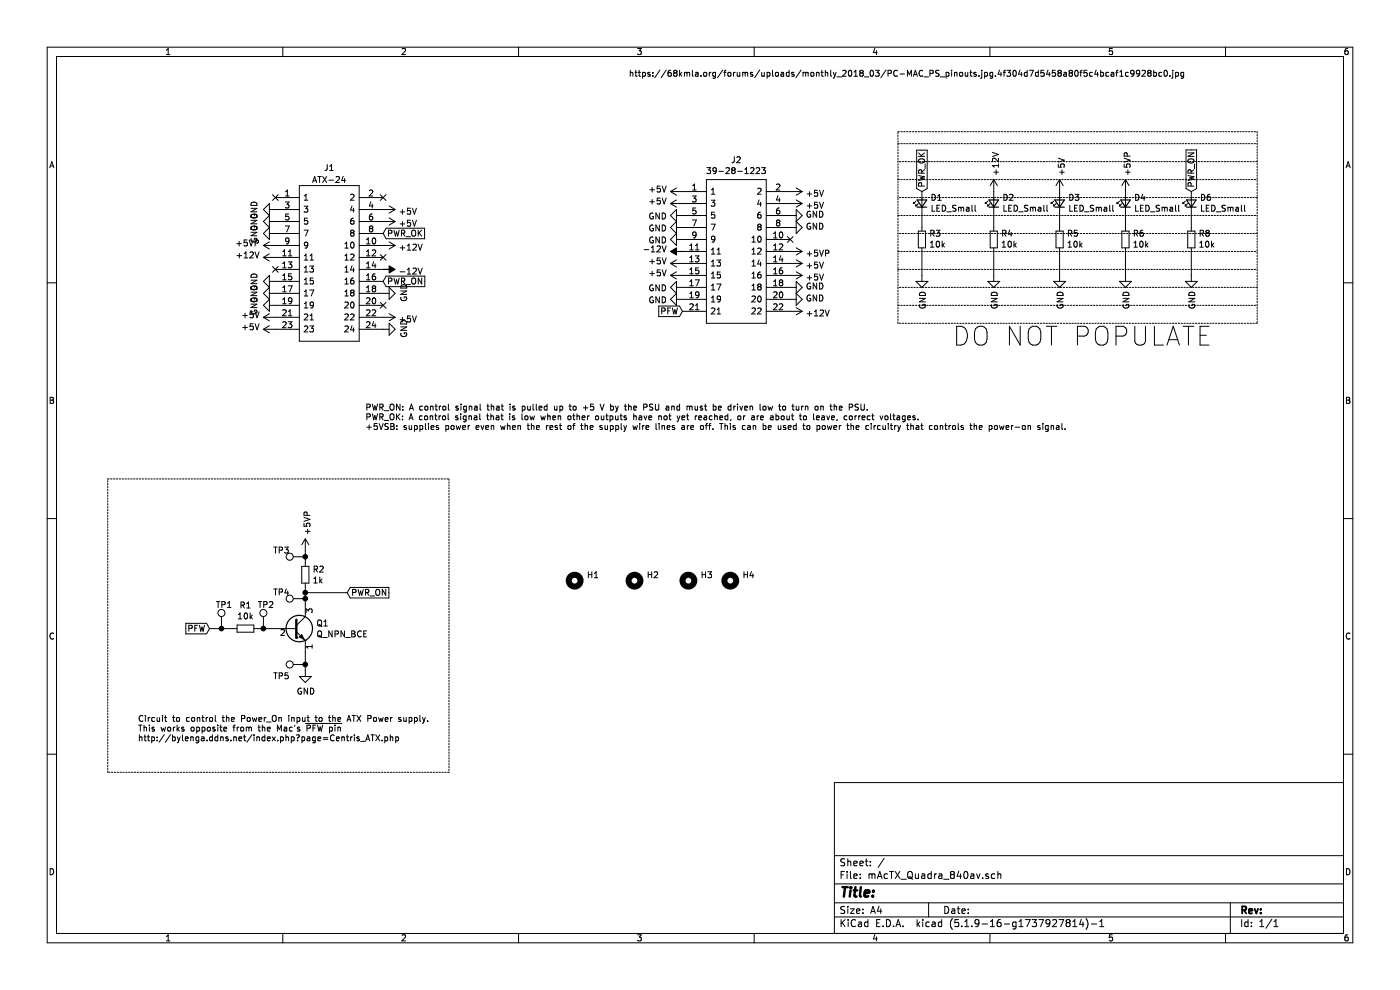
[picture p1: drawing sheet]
EESchema Schematic File Version 4
EELAYER 30 0
EELAYER END
$Descr A4 11693 8268
encoding utf-8
Sheet 1 1
Title ""
Date ""
Rev ""
Comp ""
Comment1 ""
Comment2 ""
Comment3 ""
Comment4 ""
$EndDescr
$Comp
L SamacSys_Parts:39-28-8240 J1
U 1 1
P 2300 1650
F 0 "J1" H 2750 1900 50  0000 C CNN
F 1 "ATX-24" H 2750 1800 50  0000 C CNN
F 2 "Connector_Molex:Molex_Mini-Fit_Jr_5566-24A_2x12_P4.20mm_Vertical" H 2300 1550 50  0001 C CNN
F 3 "https://web.aub.edu.lb/pub/docs/atx_201.pdf#page=20" H 3400 1100 50  0001 C CNN
	1    2300 1650
	1    0    0    -1  
$EndComp
$Comp
L SamacSys_Parts:39-28-1223 J2
U 1 1
P 5700 1600
F 0 "J2" H 6150 1865 50  0000 C CNN
F 1 "39-28-1223" H 6150 1774 50  0000 C CNN
F 2 "Connector_Molex:Molex_Mini-Fit_Jr_5566-22A_2x11_P4.20mm_Vertical" H 6450 1700 50  0001 L CNN
F 3 "https://componentsearchengine.com/Datasheets/1/39-28-1223.pdf" H 6450 1600 50  0001 L CNN
F 4 "22 way vertical PCB header,Mini-Fit Jr Molex MINI-FIT JR. Series, Series Number 5566, 4.2mm Pitch 22 Way 2 Row Straight PCB Header, Solder Termination, 6A" H 6450 1500 50  0001 L CNN "Description"
F 5 "13.1" H 6450 1400 50  0001 L CNN "Height"
F 6 "538-39-28-1223" H 6450 1300 50  0001 L CNN "Mouser Part Number"
F 7 "https://www.mouser.com/Search/Refine.aspx?Keyword=538-39-28-1223" H 6450 1200 50  0001 L CNN "Mouser Price/Stock"
F 8 "Molex" H 6450 1100 50  0001 L CNN "Manufacturer_Name"
F 9 "39-28-1223" H 6450 1000 50  0001 L CNN "Manufacturer_Part_Number"
	1    5700 1600
	1    0    0    -1  
$EndComp
Text Notes 5250 650  0    50   ~ 0
https://68kmla.org/forums/uploads/monthly_2018_03/PC-MAC_PS_pinouts.jpg.4f304d7d5458a80f5c4bcaf1c9928bc0.jpg
$Comp
L power:+5V #PWR09
U 1 1
P 5700 1600
F 0 "#PWR09" H 5700 1450 50  0001 C CNN
F 1 "+5V" V 5715 1728 50  0000 L CNN
F 2 "" H 5700 1600 50  0001 C CNN
F 3 "" H 5700 1600 50  0001 C CNN
	1    5700 1600
	0    -1   -1   0   
$EndComp
$Comp
L power:+5V #PWR010
U 1 1
P 5700 1700
F 0 "#PWR010" H 5700 1550 50  0001 C CNN
F 1 "+5V" V 5715 1828 50  0000 L CNN
F 2 "" H 5700 1700 50  0001 C CNN
F 3 "" H 5700 1700 50  0001 C CNN
	1    5700 1700
	0    -1   -1   0   
$EndComp
$Comp
L power:+5V #PWR019
U 1 1
P 6600 1600
F 0 "#PWR019" H 6600 1450 50  0001 C CNN
F 1 "+5V" V 6615 1728 50  0000 L CNN
F 2 "" H 6600 1600 50  0001 C CNN
F 3 "" H 6600 1600 50  0001 C CNN
	1    6600 1600
	0    1    1    0   
$EndComp
$Comp
L power:+5V #PWR020
U 1 1
P 6600 1700
F 0 "#PWR020" H 6600 1550 50  0001 C CNN
F 1 "+5V" V 6615 1828 50  0000 L CNN
F 2 "" H 6600 1700 50  0001 C CNN
F 3 "" H 6600 1700 50  0001 C CNN
	1    6600 1700
	0    1    1    0   
$EndComp
$Comp
L power:GND #PWR011
U 1 1
P 5700 1800
F 0 "#PWR011" H 5700 1550 50  0001 C CNN
F 1 "GND" V 5705 1672 50  0000 R CNN
F 2 "" H 5700 1800 50  0001 C CNN
F 3 "" H 5700 1800 50  0001 C CNN
	1    5700 1800
	0    1    1    0   
$EndComp
$Comp
L power:GND #PWR012
U 1 1
P 5700 1900
F 0 "#PWR012" H 5700 1650 50  0001 C CNN
F 1 "GND" V 5705 1772 50  0000 R CNN
F 2 "" H 5700 1900 50  0001 C CNN
F 3 "" H 5700 1900 50  0001 C CNN
	1    5700 1900
	0    1    1    0   
$EndComp
$Comp
L power:GND #PWR021
U 1 1
P 6600 1800
F 0 "#PWR021" H 6600 1550 50  0001 C CNN
F 1 "GND" V 6605 1672 50  0000 R CNN
F 2 "" H 6600 1800 50  0001 C CNN
F 3 "" H 6600 1800 50  0001 C CNN
	1    6600 1800
	0    -1   -1   0   
$EndComp
$Comp
L power:GND #PWR022
U 1 1
P 6600 1900
F 0 "#PWR022" H 6600 1650 50  0001 C CNN
F 1 "GND" V 6605 1772 50  0000 R CNN
F 2 "" H 6600 1900 50  0001 C CNN
F 3 "" H 6600 1900 50  0001 C CNN
	1    6600 1900
	0    -1   -1   0   
$EndComp
$Comp
L power:GND #PWR013
U 1 1
P 5700 2000
F 0 "#PWR013" H 5700 1750 50  0001 C CNN
F 1 "GND" V 5705 1872 50  0000 R CNN
F 2 "" H 5700 2000 50  0001 C CNN
F 3 "" H 5700 2000 50  0001 C CNN
	1    5700 2000
	0    1    1    0   
$EndComp
NoConn ~ 6600 2000
$Comp
L power:-12V #PWR014
U 1 1
P 5700 2100
F 0 "#PWR014" H 5700 2200 50  0001 C CNN
F 1 "-12V" V 5715 2228 50  0000 L CNN
F 2 "" H 5700 2100 50  0001 C CNN
F 3 "" H 5700 2100 50  0001 C CNN
	1    5700 2100
	0    -1   -1   0   
$EndComp
$Comp
L power:+12V #PWR028
U 1 1
P 6600 2600
F 0 "#PWR028" H 6600 2450 50  0001 C CNN
F 1 "+12V" V 6615 2728 50  0000 L CNN
F 2 "" H 6600 2600 50  0001 C CNN
F 3 "" H 6600 2600 50  0001 C CNN
	1    6600 2600
	0    1    1    0   
$EndComp
$Comp
L power:+5V #PWR024
U 1 1
P 6600 2200
F 0 "#PWR024" H 6600 2050 50  0001 C CNN
F 1 "+5V" V 6615 2328 50  0000 L CNN
F 2 "" H 6600 2200 50  0001 C CNN
F 3 "" H 6600 2200 50  0001 C CNN
	1    6600 2200
	0    1    1    0   
$EndComp
$Comp
L power:+5V #PWR025
U 1 1
P 6600 2300
F 0 "#PWR025" H 6600 2150 50  0001 C CNN
F 1 "+5V" V 6615 2428 50  0000 L CNN
F 2 "" H 6600 2300 50  0001 C CNN
F 3 "" H 6600 2300 50  0001 C CNN
	1    6600 2300
	0    1    1    0   
$EndComp
$Comp
L power:+5V #PWR016
U 1 1
P 5700 2300
F 0 "#PWR016" H 5700 2150 50  0001 C CNN
F 1 "+5V" V 5715 2428 50  0000 L CNN
F 2 "" H 5700 2300 50  0001 C CNN
F 3 "" H 5700 2300 50  0001 C CNN
	1    5700 2300
	0    -1   -1   0   
$EndComp
$Comp
L power:+5V #PWR015
U 1 1
P 5700 2200
F 0 "#PWR015" H 5700 2050 50  0001 C CNN
F 1 "+5V" V 5715 2328 50  0000 L CNN
F 2 "" H 5700 2200 50  0001 C CNN
F 3 "" H 5700 2200 50  0001 C CNN
	1    5700 2200
	0    -1   -1   0   
$EndComp
$Comp
L power:GND #PWR017
U 1 1
P 5700 2400
F 0 "#PWR017" H 5700 2150 50  0001 C CNN
F 1 "GND" V 5705 2272 50  0000 R CNN
F 2 "" H 5700 2400 50  0001 C CNN
F 3 "" H 5700 2400 50  0001 C CNN
	1    5700 2400
	0    1    1    0   
$EndComp
$Comp
L power:GND #PWR018
U 1 1
P 5700 2500
F 0 "#PWR018" H 5700 2250 50  0001 C CNN
F 1 "GND" V 5705 2372 50  0000 R CNN
F 2 "" H 5700 2500 50  0001 C CNN
F 3 "" H 5700 2500 50  0001 C CNN
	1    5700 2500
	0    1    1    0   
$EndComp
$Comp
L power:GND #PWR026
U 1 1
P 6600 2400
F 0 "#PWR026" H 6600 2150 50  0001 C CNN
F 1 "GND" V 6605 2272 50  0000 R CNN
F 2 "" H 6600 2400 50  0001 C CNN
F 3 "" H 6600 2400 50  0001 C CNN
	1    6600 2400
	0    -1   -1   0   
$EndComp
$Comp
L power:GND #PWR027
U 1 1
P 6600 2500
F 0 "#PWR027" H 6600 2250 50  0001 C CNN
F 1 "GND" V 6605 2372 50  0000 R CNN
F 2 "" H 6600 2500 50  0001 C CNN
F 3 "" H 6600 2500 50  0001 C CNN
	1    6600 2500
	0    -1   -1   0   
$EndComp
Text GLabel 3200 1950 2    50   Input ~ 0
PWR_OK
Text GLabel 3200 2350 2    50   Input ~ 0
PWR_ON
Text Notes 3050 3600 0    50   ~ 0
PWR_ON: A control signal that is pulled up to +5 V by the PSU and must be driven low to turn on the PSU.\nPWR_OK: A control signal that is low when other outputs have not yet reached, or are about to leave, correct voltages.\n+5VSB: supplies power even when the rest of the supply wire lines are off. This can be used to power the circuitry that controls the power-on signal.
$Comp
L power:+5VP #PWR023
U 1 1
P 6600 2100
F 0 "#PWR023" H 6600 1950 50  0001 C CNN
F 1 "+5VP" V 6615 2228 50  0000 L CNN
F 2 "" H 6600 2100 50  0001 C CNN
F 3 "" H 6600 2100 50  0001 C CNN
	1    6600 2100
	0    1    1    0   
$EndComp
Text GLabel 5700 2600 0    50   Input ~ 0
PFW
$Comp
L power:+5VP #PWR01
U 1 1
P 2550 4600
F 0 "#PWR01" H 2550 4450 50  0001 C CNN
F 1 "+5VP" V 2565 4728 50  0000 L CNN
F 2 "" H 2550 4600 50  0001 C CNN
F 3 "" H 2550 4600 50  0001 C CNN
	1    2550 4600
	1    0    0    -1  
$EndComp
$Comp
L power:GND #PWR02
U 1 1
P 2550 5600
F 0 "#PWR02" H 2550 5350 50  0001 C CNN
F 1 "GND" H 2555 5427 50  0000 C CNN
F 2 "" H 2550 5600 50  0001 C CNN
F 3 "" H 2550 5600 50  0001 C CNN
	1    2550 5600
	1    0    0    -1  
$EndComp
$Comp
L Device:R_Small R1
U 1 1
P 2050 5250
F 0 "R1" V 1854 5250 50  0000 C CNN
F 1 "10k" V 1945 5250 50  0000 C CNN
F 2 "Resistor_THT:R_Axial_DIN0204_L3.6mm_D1.6mm_P7.62mm_Horizontal" H 2050 5250 50  0001 C CNN
F 3 "~" H 2050 5250 50  0001 C CNN
	1    2050 5250
	0    1    1    0   
$EndComp
$Comp
L Device:R_Small R2
U 1 1
P 2550 4800
F 0 "R2" H 2609 4846 50  0000 L CNN
F 1 "1k" H 2609 4755 50  0000 L CNN
F 2 "Resistor_THT:R_Axial_DIN0204_L3.6mm_D1.6mm_P7.62mm_Horizontal" H 2550 4800 50  0001 C CNN
F 3 "~" H 2550 4800 50  0001 C CNN
	1    2550 4800
	1    0    0    -1  
$EndComp
Text GLabel 2900 4950 2    50   Input ~ 0
PWR_ON
Text Notes 1150 6200 0    50   ~ 0
Circuit to control the Power_On input to the ATX Power supply.\nThis works opposite from the Mac's ~PFW pin\nhttp://bylenga.ddns.net/index.php?page=Centris_ATX.php
$Comp
L Device:Q_NPN_EBC Q1
U 1 1
P 2450 5250
F 0 "Q1" H 2641 5296 50  0000 L CNN
F 1 "Q_NPN_BCE" H 2641 5205 50  0000 L CNN
F 2 "Package_TO_SOT_THT:TO-92_Wide" H 2650 5350 50  0001 C CNN
F 3 "~" H 2450 5250 50  0001 C CNN
	1    2450 5250
	1    0    0    -1  
$EndComp
Text GLabel 1750 5250 0    50   Input ~ 0
PFW
Wire Wire Line
	1750 5250 1850 5250
Wire Wire Line
	2150 5250 2200 5250
Wire Wire Line
	2550 5050 2550 5000
Wire Wire Line
	2550 5450 2550 5550
Wire Wire Line
	2550 4700 2550 4650
$Comp
L Connector:TestPoint TP4
U 1 1
P 2550 5000
F 0 "TP4" V 2600 5200 50  0000 C CNN
F 1 "TestPoint" V 2654 5072 50  0001 C CNN
F 2 "TestPoint:TestPoint_THTPad_D1.0mm_Drill0.5mm" H 2750 5000 50  0001 C CNN
F 3 "~" H 2750 5000 50  0001 C CNN
	1    2550 5000
	0    -1   -1   0   
$EndComp
Connection ~ 2550 5000
Wire Wire Line
	2550 5000 2550 4950
$Comp
L Connector:TestPoint TP3
U 1 1
P 2550 4650
F 0 "TP3" V 2600 4850 50  0000 C CNN
F 1 "TestPoint" V 2654 4722 50  0001 C CNN
F 2 "TestPoint:TestPoint_THTPad_D1.0mm_Drill0.5mm" H 2750 4650 50  0001 C CNN
F 3 "~" H 2750 4650 50  0001 C CNN
	1    2550 4650
	0    -1   -1   0   
$EndComp
Connection ~ 2550 4650
Wire Wire Line
	2550 4650 2550 4600
$Comp
L Connector:TestPoint TP2
U 1 1
P 2200 5250
F 0 "TP2" H 2150 5450 50  0000 L CNN
F 1 "TestPoint" H 2258 5277 50  0001 L CNN
F 2 "TestPoint:TestPoint_THTPad_D1.0mm_Drill0.5mm" H 2400 5250 50  0001 C CNN
F 3 "~" H 2400 5250 50  0001 C CNN
	1    2200 5250
	1    0    0    -1  
$EndComp
Connection ~ 2200 5250
Wire Wire Line
	2200 5250 2250 5250
$Comp
L Connector:TestPoint TP1
U 1 1
P 1850 5250
F 0 "TP1" H 1800 5450 50  0000 L CNN
F 1 "TestPoint" H 1908 5277 50  0001 L CNN
F 2 "TestPoint:TestPoint_THTPad_D1.0mm_Drill0.5mm" H 2050 5250 50  0001 C CNN
F 3 "~" H 2050 5250 50  0001 C CNN
	1    1850 5250
	1    0    0    -1  
$EndComp
Connection ~ 1850 5250
Wire Wire Line
	1850 5250 1950 5250
$Comp
L Connector:TestPoint TP5
U 1 1
P 2550 5550
F 0 "TP5" V 2450 5750 50  0000 C CNN
F 1 "TestPoint" V 2654 5622 50  0001 C CNN
F 2 "TestPoint:TestPoint_THTPad_D1.0mm_Drill0.5mm" H 2750 5550 50  0001 C CNN
F 3 "~" H 2750 5550 50  0001 C CNN
	1    2550 5550
	0    -1   -1   0   
$EndComp
Connection ~ 2550 5550
Wire Wire Line
	2550 5550 2550 5600
Wire Wire Line
	2550 4950 2900 4950
Connection ~ 2550 4950
Wire Wire Line
	2550 4950 2550 4900
Wire Notes Line
	900  4000 3750 4000
Wire Notes Line
	3750 4000 3750 6450
Wire Notes Line
	3750 6450 900  6450
Wire Notes Line
	900  6450 900  4000
$Comp
L Device:LED_Small D1
U 1 1
P 7700 1700
F 0 "D1" V 7746 1630 50  0000 R CNN
F 1 "LED_Small" V 7655 1630 50  0000 R CNN
F 2 "LED_THT:LED_D3.0mm" V 7700 1700 50  0001 C CNN
F 3 "~" V 7700 1700 50  0001 C CNN
	1    7700 1700
	0    -1   -1   0   
$EndComp
$Comp
L Device:LED_Small D2
U 1 1
P 8300 1700
F 0 "D2" V 8346 1630 50  0000 R CNN
F 1 "LED_Small" V 8255 1630 50  0000 R CNN
F 2 "LED_THT:LED_D3.0mm" V 8300 1700 50  0001 C CNN
F 3 "~" V 8300 1700 50  0001 C CNN
	1    8300 1700
	0    -1   -1   0   
$EndComp
$Comp
L Device:LED_Small D3
U 1 1
P 8850 1700
F 0 "D3" V 8896 1630 50  0000 R CNN
F 1 "LED_Small" V 8805 1630 50  0000 R CNN
F 2 "LED_THT:LED_D3.0mm" V 8850 1700 50  0001 C CNN
F 3 "~" V 8850 1700 50  0001 C CNN
	1    8850 1700
	0    -1   -1   0   
$EndComp
$Comp
L Device:LED_Small D4
U 1 1
P 9400 1700
F 0 "D4" V 9446 1630 50  0000 R CNN
F 1 "LED_Small" V 9355 1630 50  0000 R CNN
F 2 "LED_THT:LED_D3.0mm" V 9400 1700 50  0001 C CNN
F 3 "~" V 9400 1700 50  0001 C CNN
	1    9400 1700
	0    -1   -1   0   
$EndComp
Text GLabel 7700 1600 1    50   Input ~ 0
PWR_OK
$Comp
L power:+12V #PWR030
U 1 1
P 8300 1600
F 0 "#PWR030" H 8300 1450 50  0001 C CNN
F 1 "+12V" V 8315 1728 50  0000 L CNN
F 2 "" H 8300 1600 50  0001 C CNN
F 3 "" H 8300 1600 50  0001 C CNN
	1    8300 1600
	1    0    0    -1  
$EndComp
$Comp
L power:+5V #PWR032
U 1 1
P 8850 1600
F 0 "#PWR032" H 8850 1450 50  0001 C CNN
F 1 "+5V" V 8865 1728 50  0000 L CNN
F 2 "" H 8850 1600 50  0001 C CNN
F 3 "" H 8850 1600 50  0001 C CNN
	1    8850 1600
	1    0    0    -1  
$EndComp
$Comp
L power:+5VP #PWR034
U 1 1
P 9400 1600
F 0 "#PWR034" H 9400 1450 50  0001 C CNN
F 1 "+5VP" V 9415 1728 50  0000 L CNN
F 2 "" H 9400 1600 50  0001 C CNN
F 3 "" H 9400 1600 50  0001 C CNN
	1    9400 1600
	1    0    0    -1  
$EndComp
Text GLabel 9950 1600 1    50   Input ~ 0
PWR_ON
$Comp
L Device:LED_Small D6
U 1 1
P 9950 1700
F 0 "D6" V 9996 1630 50  0000 R CNN
F 1 "LED_Small" V 9905 1630 50  0000 R CNN
F 2 "LED_THT:LED_D3.0mm" V 9950 1700 50  0001 C CNN
F 3 "~" V 9950 1700 50  0001 C CNN
	1    9950 1700
	0    -1   -1   0   
$EndComp
$Comp
L Device:R_Small R3
U 1 1
P 7700 2000
F 0 "R3" H 7641 1954 50  0000 R CNN
F 1 "10k" H 7641 2045 50  0000 R CNN
F 2 "Resistor_THT:R_Axial_DIN0204_L3.6mm_D1.6mm_P7.62mm_Horizontal" H 7700 2000 50  0001 C CNN
F 3 "~" H 7700 2000 50  0001 C CNN
	1    7700 2000
	-1   0    0    1   
$EndComp
$Comp
L Device:R_Small R4
U 1 1
P 8300 2000
F 0 "R4" H 8241 1954 50  0000 R CNN
F 1 "10k" H 8241 2045 50  0000 R CNN
F 2 "Resistor_THT:R_Axial_DIN0204_L3.6mm_D1.6mm_P7.62mm_Horizontal" H 8300 2000 50  0001 C CNN
F 3 "~" H 8300 2000 50  0001 C CNN
	1    8300 2000
	-1   0    0    1   
$EndComp
$Comp
L Device:R_Small R5
U 1 1
P 8850 2000
F 0 "R5" H 8791 1954 50  0000 R CNN
F 1 "10k" H 8791 2045 50  0000 R CNN
F 2 "Resistor_THT:R_Axial_DIN0204_L3.6mm_D1.6mm_P7.62mm_Horizontal" H 8850 2000 50  0001 C CNN
F 3 "~" H 8850 2000 50  0001 C CNN
	1    8850 2000
	-1   0    0    1   
$EndComp
$Comp
L Device:R_Small R6
U 1 1
P 9400 2000
F 0 "R6" H 9341 1954 50  0000 R CNN
F 1 "10k" H 9341 2045 50  0000 R CNN
F 2 "Resistor_THT:R_Axial_DIN0204_L3.6mm_D1.6mm_P7.62mm_Horizontal" H 9400 2000 50  0001 C CNN
F 3 "~" H 9400 2000 50  0001 C CNN
	1    9400 2000
	-1   0    0    1   
$EndComp
$Comp
L power:GND #PWR029
U 1 1
P 7700 2300
F 0 "#PWR029" H 7700 2050 50  0001 C CNN
F 1 "GND" V 7705 2172 50  0000 R CNN
F 2 "" H 7700 2300 50  0001 C CNN
F 3 "" H 7700 2300 50  0001 C CNN
	1    7700 2300
	1    0    0    -1  
$EndComp
$Comp
L power:GND #PWR031
U 1 1
P 8300 2300
F 0 "#PWR031" H 8300 2050 50  0001 C CNN
F 1 "GND" V 8305 2172 50  0000 R CNN
F 2 "" H 8300 2300 50  0001 C CNN
F 3 "" H 8300 2300 50  0001 C CNN
	1    8300 2300
	1    0    0    -1  
$EndComp
$Comp
L power:GND #PWR033
U 1 1
P 8850 2300
F 0 "#PWR033" H 8850 2050 50  0001 C CNN
F 1 "GND" V 8855 2172 50  0000 R CNN
F 2 "" H 8850 2300 50  0001 C CNN
F 3 "" H 8850 2300 50  0001 C CNN
	1    8850 2300
	1    0    0    -1  
$EndComp
$Comp
L power:GND #PWR035
U 1 1
P 9400 2300
F 0 "#PWR035" H 9400 2050 50  0001 C CNN
F 1 "GND" V 9405 2172 50  0000 R CNN
F 2 "" H 9400 2300 50  0001 C CNN
F 3 "" H 9400 2300 50  0001 C CNN
	1    9400 2300
	1    0    0    -1  
$EndComp
$Comp
L power:GND #PWR038
U 1 1
P 9950 2300
F 0 "#PWR038" H 9950 2050 50  0001 C CNN
F 1 "GND" V 9955 2172 50  0000 R CNN
F 2 "" H 9950 2300 50  0001 C CNN
F 3 "" H 9950 2300 50  0001 C CNN
	1    9950 2300
	1    0    0    -1  
$EndComp
$Comp
L Device:R_Small R8
U 1 1
P 9950 2000
F 0 "R8" H 9891 1954 50  0000 R CNN
F 1 "10k" H 9891 2045 50  0000 R CNN
F 2 "Resistor_THT:R_Axial_DIN0204_L3.6mm_D1.6mm_P7.62mm_Horizontal" H 9950 2000 50  0001 C CNN
F 3 "~" H 9950 2000 50  0001 C CNN
	1    9950 2000
	-1   0    0    1   
$EndComp
Wire Wire Line
	7700 2300 7700 2100
Wire Wire Line
	7700 1900 7700 1800
Wire Wire Line
	8300 1900 8300 1800
Wire Wire Line
	8300 2300 8300 2100
Wire Wire Line
	8850 2300 8850 2100
Wire Wire Line
	8850 1900 8850 1800
Wire Wire Line
	9400 1900 9400 1800
Wire Wire Line
	9400 2300 9400 2100
Wire Wire Line
	9950 1900 9950 1800
Wire Wire Line
	9950 2300 9950 2100
$Comp
L Mechanical:MountingHole H1
U 1 1
P 4800 4850
F 0 "H1" H 4900 4899 50  0000 L CNN
F 1 "MountingHole_Pad" H 4900 4808 50  0001 L CNN
F 2 "MountingHole:MountingHole_2.7mm" H 4800 4850 50  0001 C CNN
F 3 "~" H 4800 4850 50  0001 C CNN
	1    4800 4850
	1    0    0    -1  
$EndComp
$Comp
L Mechanical:MountingHole H2
U 1 1
P 5300 4850
F 0 "H2" H 5400 4899 50  0000 L CNN
F 1 "MountingHole_Pad" H 5400 4808 50  0001 L CNN
F 2 "MountingHole:MountingHole_2.7mm" H 5300 4850 50  0001 C CNN
F 3 "~" H 5300 4850 50  0001 C CNN
	1    5300 4850
	1    0    0    -1  
$EndComp
$Comp
L Mechanical:MountingHole H3
U 1 1
P 5750 4850
F 0 "H3" H 5850 4899 50  0000 L CNN
F 1 "MountingHole_Pad" H 5850 4808 50  0001 L CNN
F 2 "MountingHole:MountingHole_2.7mm" H 5750 4850 50  0001 C CNN
F 3 "~" H 5750 4850 50  0001 C CNN
	1    5750 4850
	1    0    0    -1  
$EndComp
$Comp
L Mechanical:MountingHole H4
U 1 1
P 6100 4850
F 0 "H4" H 6200 4899 50  0000 L CNN
F 1 "MountingHole_Pad" H 6200 4808 50  0001 L CNN
F 2 "MountingHole:MountingHole_2.7mm" H 6100 4850 50  0001 C CNN
F 3 "~" H 6100 4850 50  0001 C CNN
	1    6100 4850
	1    0    0    -1  
$EndComp
NoConn ~ 2300 1650
NoConn ~ 3200 1650
NoConn ~ 3200 2150
$Comp
L power:-12V #PWR044
U 1 1
P 3200 2250
F 0 "#PWR044" H 3200 2350 50  0001 C CNN
F 1 "-12V" V 3215 2378 50  0000 L CNN
F 2 "" H 3200 2250 50  0001 C CNN
F 3 "" H 3200 2250 50  0001 C CNN
	1    3200 2250
	0    1    1    0   
$EndComp
NoConn ~ 2300 2250
$Comp
L power:GND #PWR03
U 1 1
P 2300 1750
F 0 "#PWR03" H 2300 1500 50  0001 C CNN
F 1 "GND" H 2305 1577 50  0000 C CNN
F 2 "" H 2300 1750 50  0001 C CNN
F 3 "" H 2300 1750 50  0001 C CNN
	1    2300 1750
	0    1    1    0   
$EndComp
$Comp
L power:GND #PWR04
U 1 1
P 2300 1850
F 0 "#PWR04" H 2300 1600 50  0001 C CNN
F 1 "GND" H 2305 1677 50  0000 C CNN
F 2 "" H 2300 1850 50  0001 C CNN
F 3 "" H 2300 1850 50  0001 C CNN
	1    2300 1850
	0    1    1    0   
$EndComp
$Comp
L power:GND #PWR05
U 1 1
P 2300 1950
F 0 "#PWR05" H 2300 1700 50  0001 C CNN
F 1 "GND" H 2305 1777 50  0000 C CNN
F 2 "" H 2300 1950 50  0001 C CNN
F 3 "" H 2300 1950 50  0001 C CNN
	1    2300 1950
	0    1    1    0   
$EndComp
$Comp
L power:GND #PWR047
U 1 1
P 3200 2750
F 0 "#PWR047" H 3200 2500 50  0001 C CNN
F 1 "GND" H 3205 2577 50  0000 C CNN
F 2 "" H 3200 2750 50  0001 C CNN
F 3 "" H 3200 2750 50  0001 C CNN
	1    3200 2750
	0    -1   -1   0   
$EndComp
$Comp
L power:+5V #PWR040
U 1 1
P 2300 2750
F 0 "#PWR040" H 2300 2600 50  0001 C CNN
F 1 "+5V" V 2315 2878 50  0000 L CNN
F 2 "" H 2300 2750 50  0001 C CNN
F 3 "" H 2300 2750 50  0001 C CNN
	1    2300 2750
	0    -1   -1   0   
$EndComp
$Comp
L power:+5V #PWR039
U 1 1
P 2300 2650
F 0 "#PWR039" H 2300 2500 50  0001 C CNN
F 1 "+5V" V 2315 2778 50  0000 L CNN
F 2 "" H 2300 2650 50  0001 C CNN
F 3 "" H 2300 2650 50  0001 C CNN
	1    2300 2650
	0    -1   -1   0   
$EndComp
$Comp
L power:+5V #PWR046
U 1 1
P 3200 2650
F 0 "#PWR046" H 3200 2500 50  0001 C CNN
F 1 "+5V" V 3215 2778 50  0000 L CNN
F 2 "" H 3200 2650 50  0001 C CNN
F 3 "" H 3200 2650 50  0001 C CNN
	1    3200 2650
	0    1    1    0   
$EndComp
NoConn ~ 3200 2550
$Comp
L power:GND #PWR037
U 1 1
P 2300 2550
F 0 "#PWR037" H 2300 2300 50  0001 C CNN
F 1 "GND" H 2305 2377 50  0000 C CNN
F 2 "" H 2300 2550 50  0001 C CNN
F 3 "" H 2300 2550 50  0001 C CNN
	1    2300 2550
	0    1    1    0   
$EndComp
$Comp
L power:GND #PWR045
U 1 1
P 3200 2450
F 0 "#PWR045" H 3200 2200 50  0001 C CNN
F 1 "GND" H 3205 2277 50  0000 C CNN
F 2 "" H 3200 2450 50  0001 C CNN
F 3 "" H 3200 2450 50  0001 C CNN
	1    3200 2450
	0    -1   -1   0   
$EndComp
$Comp
L power:GND #PWR036
U 1 1
P 2300 2450
F 0 "#PWR036" H 2300 2200 50  0001 C CNN
F 1 "GND" H 2305 2277 50  0000 C CNN
F 2 "" H 2300 2450 50  0001 C CNN
F 3 "" H 2300 2450 50  0001 C CNN
	1    2300 2450
	0    1    1    0   
$EndComp
$Comp
L power:GND #PWR08
U 1 1
P 2300 2350
F 0 "#PWR08" H 2300 2100 50  0001 C CNN
F 1 "GND" H 2305 2177 50  0000 C CNN
F 2 "" H 2300 2350 50  0001 C CNN
F 3 "" H 2300 2350 50  0001 C CNN
	1    2300 2350
	0    1    1    0   
$EndComp
$Comp
L power:+12V #PWR07
U 1 1
P 2300 2150
F 0 "#PWR07" H 2300 2000 50  0001 C CNN
F 1 "+12V" V 2315 2278 50  0000 L CNN
F 2 "" H 2300 2150 50  0001 C CNN
F 3 "" H 2300 2150 50  0001 C CNN
	1    2300 2150
	0    -1   -1   0   
$EndComp
$Comp
L power:+12V #PWR043
U 1 1
P 3200 2050
F 0 "#PWR043" H 3200 1900 50  0001 C CNN
F 1 "+12V" V 3215 2178 50  0000 L CNN
F 2 "" H 3200 2050 50  0001 C CNN
F 3 "" H 3200 2050 50  0001 C CNN
	1    3200 2050
	0    1    1    0   
$EndComp
$Comp
L power:+5VP #PWR06
U 1 1
P 2300 2050
F 0 "#PWR06" H 2300 1900 50  0001 C CNN
F 1 "+5VP" V 2315 2178 50  0000 L CNN
F 2 "" H 2300 2050 50  0001 C CNN
F 3 "" H 2300 2050 50  0001 C CNN
	1    2300 2050
	0    -1   -1   0   
$EndComp
$Comp
L power:+5V #PWR042
U 1 1
P 3200 1850
F 0 "#PWR042" H 3200 1700 50  0001 C CNN
F 1 "+5V" V 3215 1978 50  0000 L CNN
F 2 "" H 3200 1850 50  0001 C CNN
F 3 "" H 3200 1850 50  0001 C CNN
	1    3200 1850
	0    1    1    0   
$EndComp
$Comp
L power:+5V #PWR041
U 1 1
P 3200 1750
F 0 "#PWR041" H 3200 1600 50  0001 C CNN
F 1 "+5V" V 3215 1878 50  0000 L CNN
F 2 "" H 3200 1750 50  0001 C CNN
F 3 "" H 3200 1750 50  0001 C CNN
	1    3200 1750
	0    1    1    0   
$EndComp
Wire Notes Line
	7500 1100 10500 1100
Wire Notes Line
	10500 2700 7500 2700
Wire Notes Line
	7500 2700 7500 1100
Wire Notes Line
	7500 1200 10500 1200
Wire Notes Line
	10500 1350 7500 1350
Wire Notes Line
	7500 1500 10500 1500
Wire Notes Line
	10500 1650 7500 1650
Wire Notes Line
	7500 1800 10500 1800
Wire Notes Line
	10500 1950 7500 1950
Wire Notes Line
	7500 2100 10500 2100
Wire Notes Line
	10500 1100 10500 2700
Wire Notes Line
	7500 2250 10500 2250
Wire Notes Line
	10500 2400 7500 2400
Wire Notes Line
	7500 2550 10500 2550
Text Notes 7950 2900 0    157  ~ 0
DO NOT POPULATE
$EndSCHEMATC
